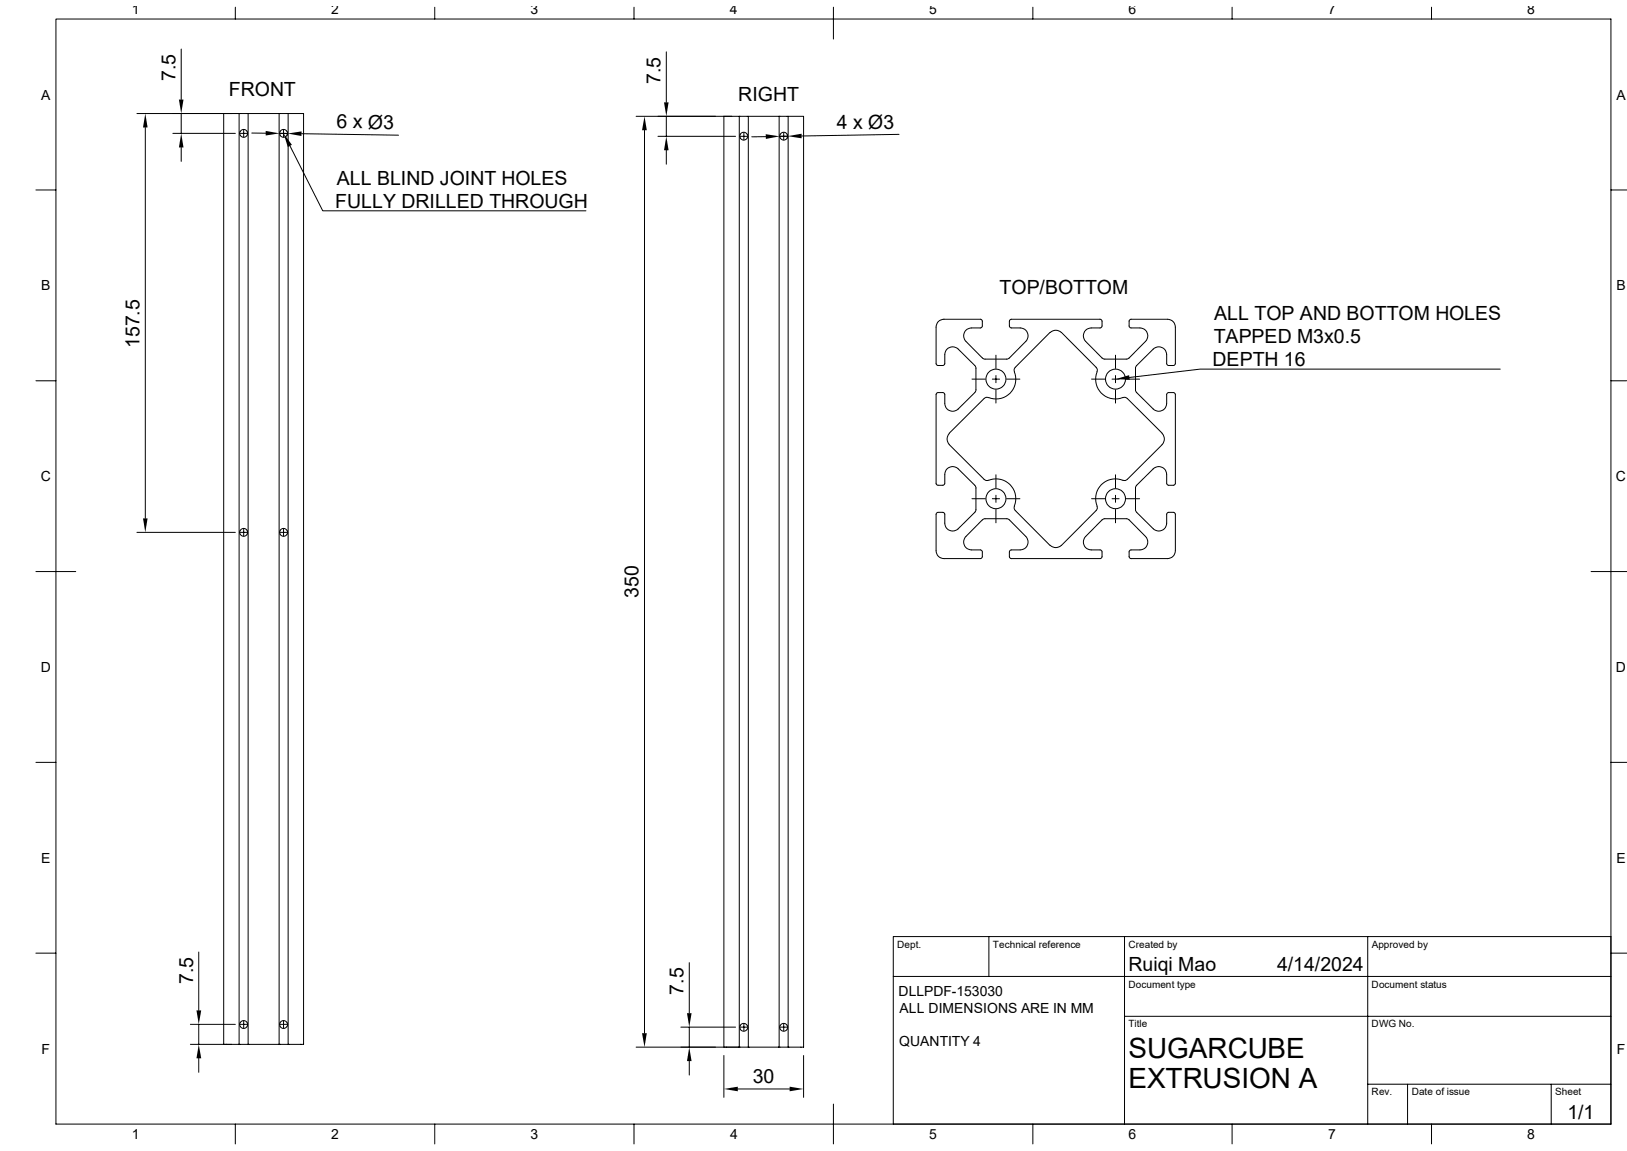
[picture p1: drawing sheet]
<svg xmlns="http://www.w3.org/2000/svg" width="420mm" height="297mm" viewBox="0 0 420 297" stroke-linecap="round" stroke-linejoin="round" font-family="sans-serif">
<g fill="none" stroke="#000" stroke-width=".26">
<path d="M14.4 4.9h401.4v285.2h-401.4zM46.8 12.7v13M60.7 1.9v3M112.2 1.9v3M163.7 1.9v3M172 13.4v13M215.1 1.9v8.2M266.6 1.9v3M318.1 1.9v3M369.5 1.9v3M35.3 29.3h28.8M37.5 32.9v100.9"/>
<path d="M44.6 34.4h16.1M46.8 29.3v5.1M46.8 38.1v3.6M62 34.4h1.8M62 34v.9M62 34a1.01 1.01 0 0 1 1.6-.4 1.01 1.01 0 0 1 0 1.6 1.01 1.01 0 0 1-1.6-.3M62.9 33.5v1.8M64.1 29.3h8M64.1 29.3v240.2M65 34.3l3.6 .1M72.1 29.3h2.3M72.1 29.3v240.2"/>
<path d="M72.2 34.4l2.1 .1M72.3 34.4h1.8M73.2 33.5v1.8M74.1 34a1.01 1.01 0 0 0-1.7-.2 1.01 1.01 0 0 0 .5 1.6 1.01 1.01 0 0 0 1.3-1M74.1 34v.9M74.4 29.3h4v240.2h-4M74.4 29.3v240.2M74.8 37.6l8.5 16.8h68M77.9 34.5l25 .4M164.2 30h24.7M166.4 33.6v233M169.8 35.2h20.1"/>
<path d="M172 30v5.2M172 38.8v3.6M190.8 30h-3.9v240.2h.6M190.8 30h10.3M190.8 30v240.2M191.1 35.2h1.8M192 34.2v1.9M193.2 30v240.2h-2.4M197.7 35.3h-3.6M201.1 30h6.3v240.2h-3.9M201.1 30v240.2M201.4 35.2h1.8"/>
<path d="M202.3 34.2v1.9M203.3 35.2l-.1 .4M203.3 35.1l-2 .1M203.5 30v240.2h-2.4M232.1 34.7l-25.2 .4M9.3 49h5.1M415.8 49h4.1M9.3 98.3h5.1M242.2 83l.7-.4 .8-.2h9.4l.4 .3 .1 1.4-.3 .5-2.9 .1a2.05 2.05 0 0 0-1.1 3.4l4.3 4.3 .5 .3h6l.5-.3 4.4-4.6a2.06 2.06 0 0 0-1.6-3.2h-2.5l-.3-.5v-1.4l.5-.3h22.9l.4 .3 .1 1.4-.3 .5-2.9 .1a2.05 2.05 0 0 0-1.1 3.4l4.3 4.3 .5 .3h6l.5-.3 4.5-4.6a2.06 2.06 0 0 0-1.7-3.2h-2.5l-.3-.5v-1.4l.5-.3h9.4l.7 .2 .7 .4 .4 .7 .2 .7v9.4l-.3 .5h-1.4l-.5-.3v-2.5a2.05 2.05 0 0 0-1.3-1.8 2.05 2.05 0 0 0-2.2 .4l-4.3 4.2-.3 .5v6l.3 .5 4.6 4.5a2.06 2.06 0 0 0 3.2-1.7v-2.5l.5-.3h1.4l.3 .5v22.9l-.3 .5h-1.4l-.5-.3-.1-2.9a2.05 2.05 0 0 0-3.4-1l-4.3 4.2-.3 .5v6l.3 .5 4.6 4.5a2.06 2.06 0 0 0 3.2-1.7v-2.5l.5-.3h1.4l.3 .5v9.4l-.2 .8-.4 .7-.7 .4-.7 .1h-9.4l-.5-.3v-1.4l.3-.5h2.5a2.05 2.05 0 0 0 1.8-1.3 2.05 2.05 0 0 0-.4-2.2l-4.2-4.2-.5-.3h-6l-.5 .3-4.5 4.5a2.06 2.06 0 0 0 1.7 3.2h2.5l.3 .5-.1 1.4-.4 .3h-22.9l-.5-.3v-1.4l.3-.5h2.8a2.05 2.05 0 0 0 1.1-3.5l-4.2-4.2-.5-.3h-6l-.5 .3-4.5 4.5a2.06 2.06 0 0 0 1.7 3.2h2.5l.3 .5-.1 1.4-.4 .3h-9.4l-.8-.1-.7-.4-.4-.7-.2-.8v-9.4l.3-.5h1.5l.4 .3 .1 2.5a2.05 2.05 0 0 0 1.2 1.9 2.05 2.05 0 0 0 2.3-.5l4.2-4.2 .3-.5v-6l-.3-.5-4.5-4.5a2.06 2.06 0 0 0-3.2 1.7l-.1 2.5-.4 .3h-1.5l-.3-.5v-22.9l.3-.5h1.5l.4 .3 .1 2.9a2.05 2.05 0 0 0 3.5 1l4.2-4.2 .3-.5v-6l-.3-.5-4.5-4.5a2.06 2.06 0 0 0-3.2 1.7l-.1 2.5-.4 .3h-1.5l-.3-.5v-9.4l.2-.7zM250.9 97.8h3.4M256.2 97.8h1.8M257.1 91.7v3.4"/>
<path d="M257.1 96.9v1.9M259.8 97.8h3.5M261.8 95.9a5.1 5.1 0 0 1-1.1 5.6 5.1 5.1 0 0 1-5.5 1.1M271.1 85.8l-9 9-.3 .5 .1 .6M271.1 85.8a2.04 2.04 0 0 1 2.9 0M274 85.8l9 9 .3 .5-.1 .6M281.8 97.8h3.4M283.2 95.9a5.1 5.1 0 0 0 1.1 5.6 5.1 5.1 0 0 0 5.6 1.1M287.1 97.8h1.8M288 91.7v3.4M288 96.9v1.9M290.7 97.8h3.5"/>
<path d="M387.3 95.2h-77.5l-18.3 2.2M415.8 98.3h4.1M245.1 111.8a2.1 2.1 0 0 0-.1 2.9l9 9 .6 .3 .5-.1M255.1 102.6l-.5-.1-.6 .3-9 9M257.1 100.6v3.4M288 100.6v3.4M289.9 102.6l.6-.1 .5 .3 9 9M300 111.8a2.04 2.04 0 0 1 0 2.9M300 114.7l-9 9-.5 .3-.6-.1M35.3 137.4h25.4M62 137.4h1.8M62 136.9v.9"/>
<path d="M62 136.9a1.01 1.01 0 0 1 1.6-.3 1.01 1.01 0 0 1 0 1.6 1.01 1.01 0 0 1-1.6-.4M62.9 136.4v1.9M72.3 137.4h1.8M73.2 136.4v1.9M74.1 136.9a1.01 1.01 0 0 0-1.5-.3 1.01 1.01 0 0 0 0 1.6 1.01 1.01 0 0 0 1.5-.4M74.1 136.9v.9M250.9 128.7h3.4M255.2 124a5.1 5.1 0 0 1 5.5 1.1 5.1 5.1 0 0 1 1.1 5.5M256.2 128.7h1.8M257.1 122.5v3.4M257.1 127.8v1.8M257.1 131.4v3.5"/>
<path d="M259.8 128.7h3.5M261.9 130.6l-.1 .6 .3 .5 9 9.1M281.8 128.7h3.4M283.2 130.6l.1 .6-.3 .5-9 9.1M287.1 128.7h1.8M288 122.5v3.4M288 127.8v1.8M288 131.4v3.5M289.9 124a5.1 5.1 0 0 0-5.6 1.1 5.1 5.1 0 0 0-1.1 5.5M290.7 128.7h3.5M9.3 147.5h10.3M271.1 140.7a2.04 2.04 0 0 0 2.9 0"/>
<path d="M410.7 147.5h9.2M9.3 196.7h5.1M415.8 196.7h4.1M9.3 246h5.1M51.3 245.7v15M177.9 248.4v13.1M230.6 252h185.2M255.3 241.7v10.3M290.3 241.7v48.4M353.1 241.7v48.4M415.8 241.7h-185.2v48.4M415.8 246h4.1"/>
<path d="M49.1 269.5h12.6M49.1 264.3h11.6M51.3 264.3v5.2M51.3 273.1v3.6M58.4 269.5h-.7v-240.2h4v240.2M62 264.3h1.8M62 263.9v.9M62 263.9a1.01 1.01 0 0 1 1.6-.3 1.01 1.01 0 0 1 0 1.6 1.01 1.01 0 0 1-1.6-.4M62.9 263.4v1.9M64.1 269.5h-2.4M64.1 269.5h8M72.3 264.3h1.8"/>
<path d="M73.2 263.4v1.9M74.1 263.9a1.01 1.01 0 0 0-1.5-.3 1.01 1.01 0 0 0 0 1.6 1.01 1.01 0 0 0 1.5-.4M74.1 263.9v.9M74.4 269.5h-2.3M164.2 270.2h26.6M175.8 265h14.1M177.9 265v5.2M177.9 273.8v3.6M186.9 272.4v10.8M190.7 270.2h.1M191.1 265h1.8M192 264.2v1.8"/>
<path d="M193.2 270.2h7.9M201.4 265h1.8M202.3 264.2v1.8M207.4 272.4v10.8M290.3 262.3h125.5M353.1 279.8h62.7M363.3 279.8v10.3M400.4 279.8v10.3M60.7 290.1v5.1M112.2 290.1v5.1M163.7 290.1v5.1M190.5 281h13.3"/>
<path d="M215.1 284.9v10.3M266.6 290.1v5.1M318.1 290.1v5.1M369.5 290.1v5.1"/>
<circle cx="192" cy="35.1" r="1.02"/>
<circle cx="202.3" cy="35.1" r="1.02"/>
<circle cx="257.1" cy="97.9" r="2.58"/>
<circle cx="288" cy="97.9" r="2.58"/>
<circle cx="257.1" cy="128.7" r="2.58"/>
<circle cx="288" cy="128.7" r="2.58"/>
<circle cx="192" cy="265.1" r="1.02"/>
<circle cx="202.3" cy="265.1" r="1.02"/>
</g>
<g fill="#000">
<path d="M37.5 29.3l.6 3.6h-1.2zM46.8 34.4l.6 3.7h-1.2zM46.2 25.7h1.2l-.6 3.6zM68.6 33.8l3.6 .6-3.6 .6zM73.2 34.4l2.2 3-1.1 .5zM74.3 34.5l3.6-.6-.1 1.2zM166.4 30l.6 3.6h-1.3zM172 35.2l.6 3.6h-1.2zM171.4 26.4h1.2l-.6 3.6zM197.7 34.6l3.6 .6-3.6 .7zM203.3 35.1l3.6-.6v1.2zM288 97.8l3.5-1 .1 1.2z"/>
<path d="M36.9 133.8h1.2l-.6 3.6zM51.3 269.5l.6 3.6h-1.2zM50.7 260.7h1.2l-.6 3.6zM165.7 266.6h1.3l-.6 3.6zM177.9 270.2l.6 3.6h-1.2zM177.3 261.5h1.2l-.6 3.5zM186.9 281l3.6-.6v1.2zM203.8 280.4l3.6 .6-3.6 .6z"/>
</g>
<g font-size="7.2">
<text x="291.3" y="273.1">SUGARCUBE</text>
<text x="291.3" y="280.8">EXTRUSION A</text>
</g>
<g font-size="5">
<text x="45.3" y="20.9" transform="rotate(-90 45.3 20.9)">7.5</text>
<text x="170.5" y="21.6" transform="rotate(-90 170.5 21.6)">7.5</text>
<text x="59.1" y="24.9">FRONT</text>
<text x="190.6" y="26.2">RIGHT</text>
<text x="86.9" y="33.1" transform="rotate(1 86.9 33.1)">6 x Ø3</text>
<text x="216" y="33.4" transform="rotate(-1 216 33.4)">4 x Ø3</text>
<text x="86.9" y="47.6">ALL BLIND JOINT HOLES</text>
<text x="86.5" y="53.7">FULLY DRILLED THROUGH</text>
<text x="258" y="75.9">TOP/BOTTOM</text>
<text x="313.4" y="82.5">ALL TOP AND BOTTOM HOLES</text>
<text x="36" y="89.8" transform="rotate(-90 36 89.8)">157.5</text>
<text x="313.3" y="88.5">TAPPED M3x0.5</text>
<text x="313" y="94.5">DEPTH 16</text>
<text x="164.8" y="154.3" transform="rotate(-90 164.8 154.3)">350</text>
<text x="291.3" y="250.4">Ruiqi Mao</text>
<text x="329.6" y="250.4">4/14/2024</text>
<text x="49.8" y="253.9" transform="rotate(-90 49.8 253.9)">7.5</text>
<text x="176.4" y="256.7" transform="rotate(-90 176.4 256.7)">7.5</text>
<text x="194.4" y="279.5">30</text>
<text x="404.6" y="288.7">1/1</text>
</g>
<g font-size="3.6">
<text x="34" y="3.6">1</text>
<text x="85.5" y="3.6">2</text>
<text x="136.9" y="3.6">3</text>
<text x="188.4" y="3.6">4</text>
<text x="239.9" y="3.6">5</text>
<text x="291.3" y="3.6">6</text>
<text x="342.8" y="3.6">7</text>
<text x="394.3" y="3.6">8</text>
<text x="10.7" y="25.7">A</text>
<text x="417.2" y="25.7">A</text>
<text x="10.7" y="74.9">B</text>
<text x="417.2" y="74.9">B</text>
<text x="10.5" y="124.2">C</text>
<text x="417.1" y="124.2">C</text>
<text x="10.5" y="173.4">D</text>
<text x="417.1" y="173.4">D</text>
<text x="10.7" y="222.6">E</text>
<text x="417.2" y="222.6">E</text>
<text x="231.9" y="256.9">DLLPDF-153030</text>
<text x="232.2" y="261.3">ALL DIMENSIONS ARE IN MM</text>
<text x="232.1" y="269.9">QUANTITY 4</text>
<text x="10.8" y="271.9">F</text>
<text x="417.3" y="271.9">F</text>
<text x="34" y="293.9">1</text>
<text x="85.5" y="293.9">2</text>
<text x="136.9" y="293.9">3</text>
<text x="188.4" y="293.9">4</text>
<text x="239.9" y="293.9">5</text>
<text x="291.3" y="293.9">6</text>
<text x="342.8" y="293.9">7</text>
<text x="394.3" y="293.9">8</text>
</g>
<g font-size="2.6">
<text x="231.6" y="244.6">Dept.</text>
<text x="256.3" y="244.6">Technical reference</text>
<text x="291.3" y="244.6">Created by</text>
<text x="354.1" y="244.6">Approved by</text>
<text x="291.3" y="254.8">Document type</text>
<text x="354.1" y="254.8">Document status</text>
<text x="291.3" y="265.1">Title</text>
<text x="354.1" y="265.1">DWG No.</text>
<text x="354.1" y="282.7">Rev.</text>
<text x="364.4" y="282.7">Date of issue</text>
<text x="401.4" y="282.7">Sheet</text>
</g>
</svg>
